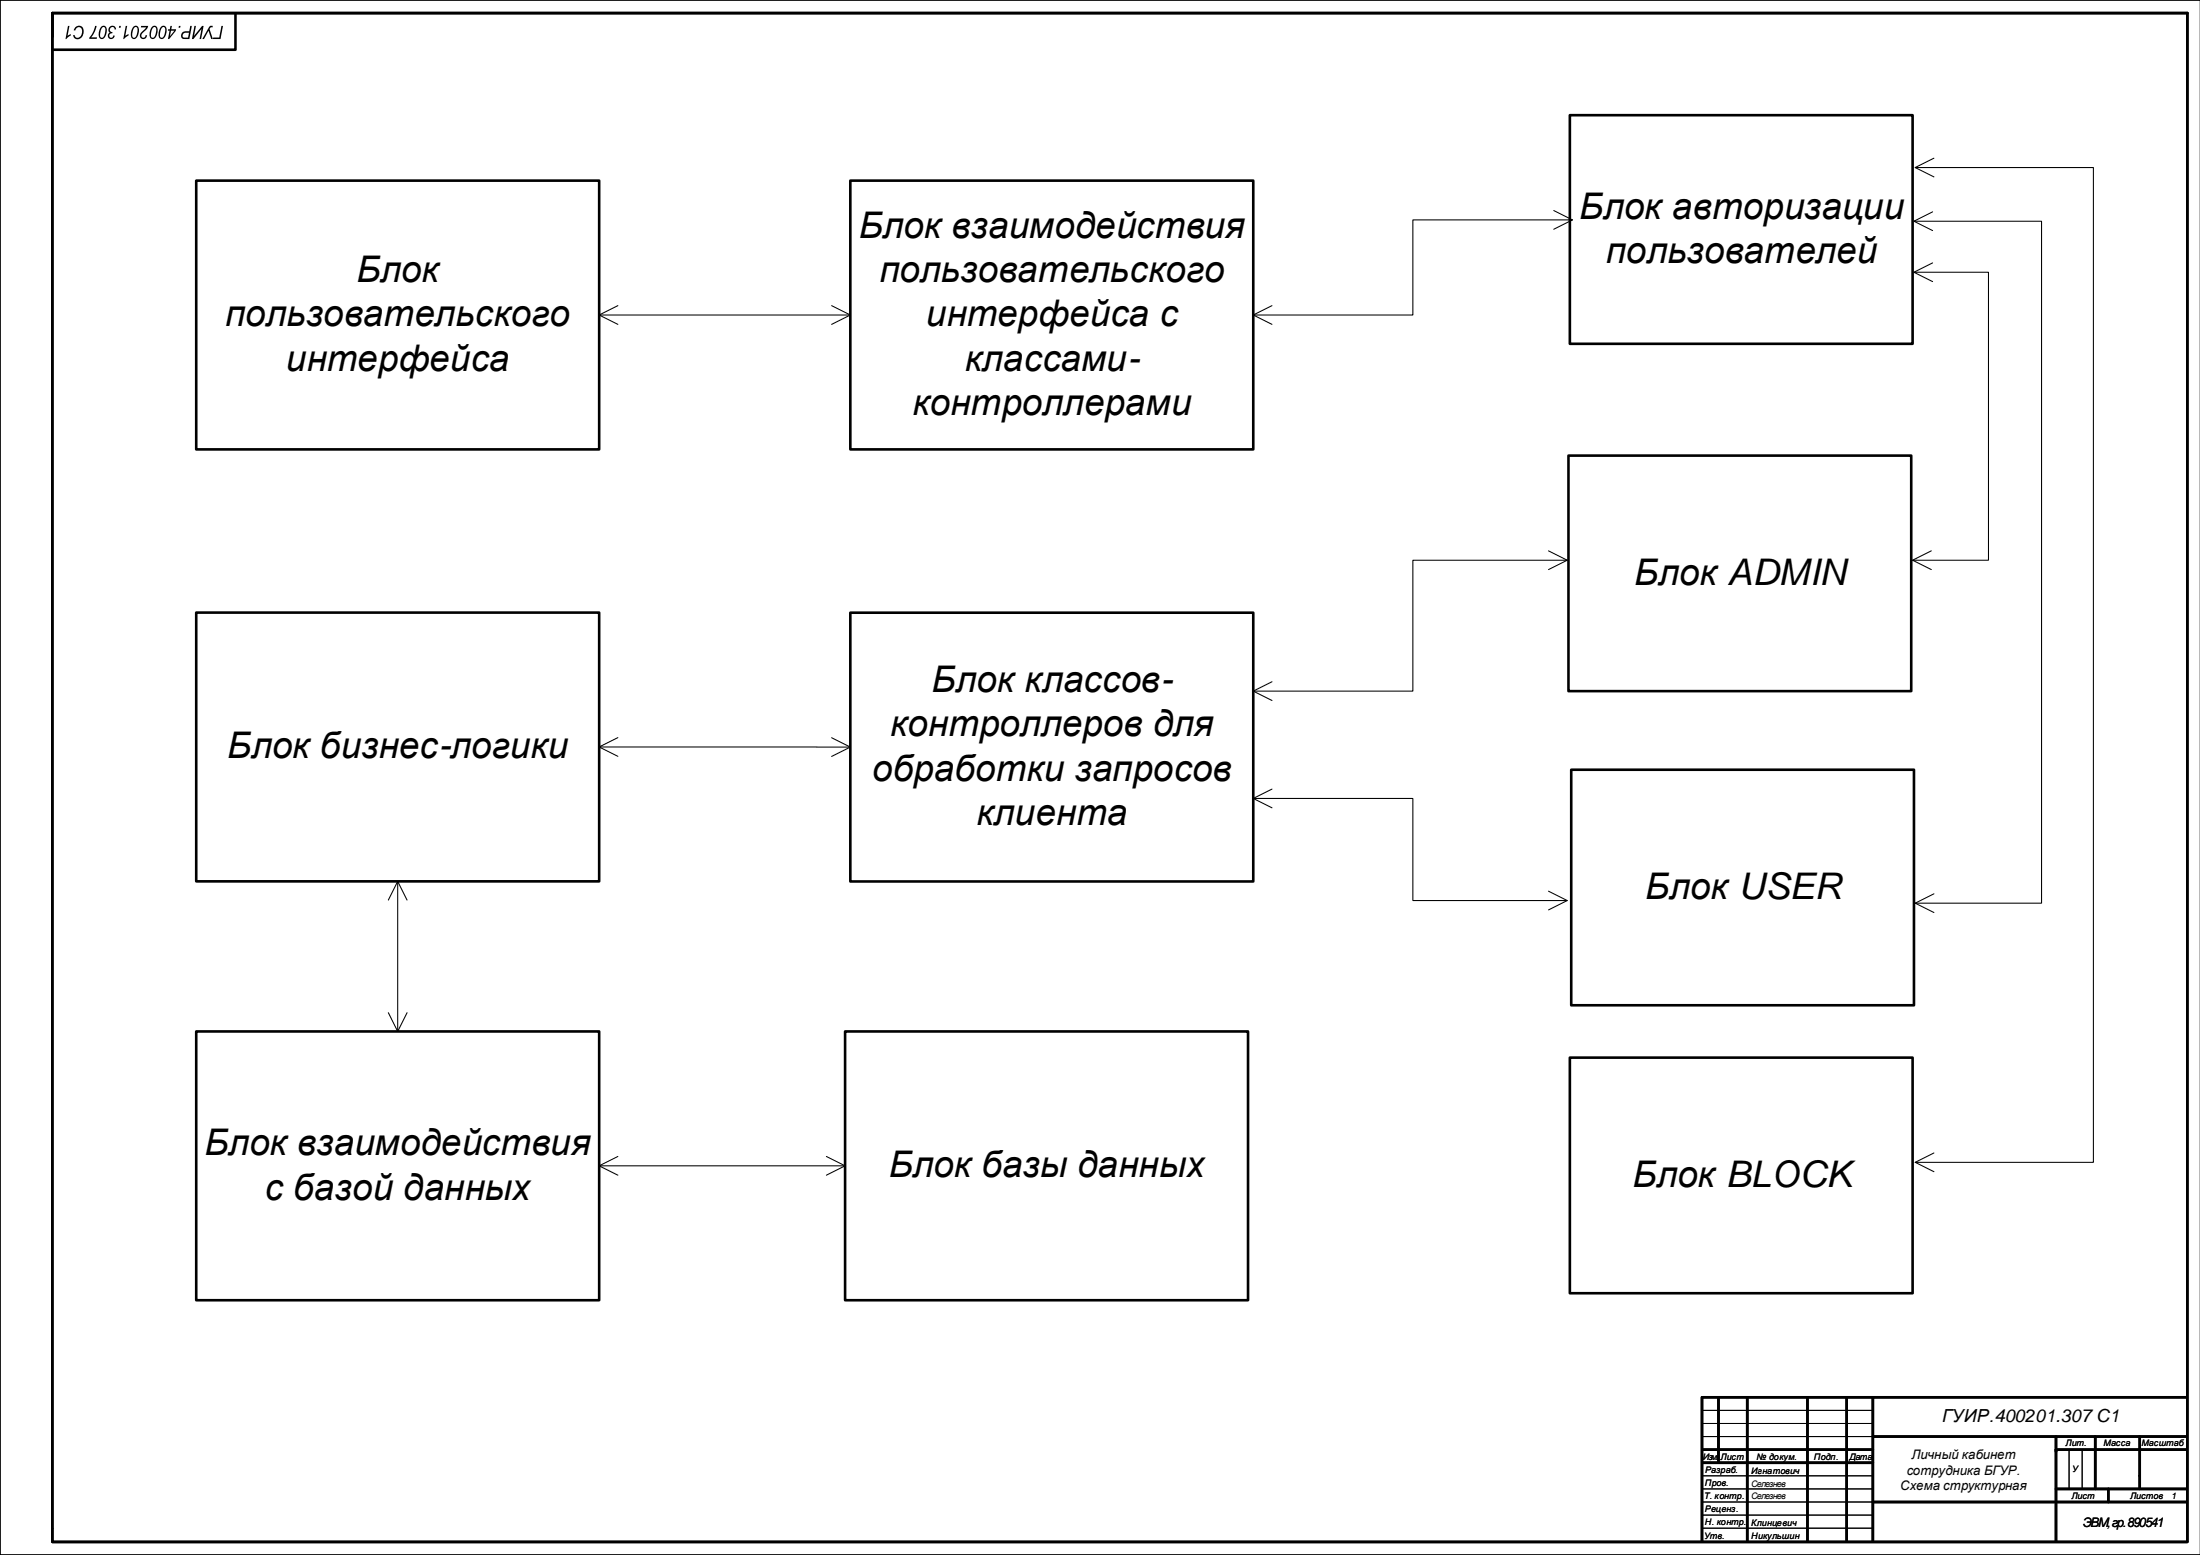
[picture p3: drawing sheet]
<svg xmlns="http://www.w3.org/2000/svg" width="841mm" height="594mm" viewBox="0 0 841 594" stroke-linecap="round" stroke-linejoin="round" font-family="sans-serif">
<path d="M840.9 0h-840.9v594h840.9M650.8 538.8h65M650.8 543.8h65M650.8 548.7h65M790.8 553.7v15.1M795.8 553.7v15.1M650.8 563.7h65M650.8 568.8h65M650.8 573.8h65M650.8 578.7h65M650.8 583.7h65" fill="none" stroke="#000" stroke-width=".38"/>
<g fill="none" stroke="#000" stroke-width="1">
<path d="M20 14v-9h816v583.8M20 5v578.7M90 5.4v13.6h-70M650.5 533.7v55.1M650.8 533.7h185M656.8 534.3v24.4M667.8 533.7v55.1M690.8 533.7v55.1M705.8 533.7v55.1M715.8 533.7v55.1M650.8 553.7h65M650.8 558.7h65"/>
<path d="M715.8 548.7h120M785.8 548.7v40.1M785.8 553.7h50M800.8 548.7v20.1M817.8 548.7v20.1M715.8 573.8h120M785.8 568.8h50M805.8 568.8v5M20 584v5h816"/>
</g>
<g fill="#000">
<path d="M28.7 10.5a1.91 1.91 0 0 1 2.5-.4 1.91 1.91 0 0 1 .8 2.4 2.14 2.14 0 0 1-1.4 2.3 2.14 2.14 0 0 1-2.5-.7l-.1-.7h.5a1.32 1.32 0 0 0 1.4 1.1 1.32 1.32 0 0 0 1.2-1.2 1.83 1.83 0 0 0-.9-2.9l-.9 .3-.5 1-.6-.1zM26 9.9h.5l-.7 3.8 1.3-.7-.1 .6-2 1.3z"/>
<path d="M45.6 9.9h.6l-.1 .7h-.7zM41.9 10.3a1.41 1.41 0 0 1 1.5-.4 1.41 1.41 0 0 1 1 1.3l-.6 .1a.91 .91 0 0 0-.9-.9 .91 .91 0 0 0-.9 1 .91 .91 0 0 0 1 .8l-.1 .5a.84 .84 0 0 0-1.2 .5 .84 .84 0 0 0 .6 1.1 .84 .84 0 0 0 1-.8l.6 .1a1.34 1.34 0 0 1-2.1 1.2 1.34 1.34 0 0 1 .1-2.3 1.39 1.39 0 0 1 0-2.2zM38.7 10.2a1.36 1.36 0 0 1 1.8-.1 1.36 1.36 0 0 1 .3 1.8 2.61 2.61 0 0 1-2.1 3 2.65 2.65 0 0 1-.6-3.7zM39 10.6l-.7 1.8a1.44 1.44 0 0 0 .6 2 3.1 3.1 0 0 0 .9-4.1zM36.3 9.9h.6l-.3 1.2-1.8 3.2h2.3l-.1 .5h-2.9l1.6-2.9z"/>
<path d="M65.1 9.9h.6l-.2 1.3h1.8l-.1 .6-2.5 3.1h-.5l.6-3.2h-.6l.1-.5h.6zM65.4 11.7l-.4 2.1 1.6-2.1zM61.6 10.2a1.36 1.36 0 0 1 1.8-.1 1.36 1.36 0 0 1 .3 1.8 2.61 2.61 0 0 1-2.2 3 2.65 2.65 0 0 1-.5-3.7zM61.9 10.6l-.7 1.8a1.44 1.44 0 0 0 .6 2 3.1 3.1 0 0 0 .9-4.1zM58.2 10.2a1.36 1.36 0 0 1 1.7-.1 1.36 1.36 0 0 1 .4 1.8 2.61 2.61 0 0 1-2.2 3 2.65 2.65 0 0 1-.6-3.7zM58.4 10.6l-.6 1.8a1.44 1.44 0 0 0 .6 2 3.1 3.1 0 0 0 .9-4.1zM53.9 9.9h2.7l-.5 1.1-1.5 1.6a.88 .88 0 0 0-.5 1.4 .88 .88 0 0 0 1.5-.3l.1-.3 .5 .1a1.43 1.43 0 0 1-2.2 1.2 1.43 1.43 0 0 1 .2-2.5l1.7-1.7h-2.1zM51 10.2a1.36 1.36 0 0 1 1.8-.1 1.36 1.36 0 0 1 .3 1.8 2.61 2.61 0 0 1-2.1 3 2.65 2.65 0 0 1-.6-3.7zM51.3 10.6l-.7 1.8a1.44 1.44 0 0 0 .6 2 3.1 3.1 0 0 0 .9-4.1zM48 9.9h.6l-.7 3.8 1.3-.7-.1 .6-2 1.3z"/>
<path d="M84.6 9.9h.6l-.9 5h-2.9l.1-.6h2.3zM80.2 10l1.1-.1-.1 .6h-.6l-.5 .6 1.3 3.8h-.7l-1-3.2-1.7 3.2h-.7zM74.3 9.9h.6l-.7 3.8 3-3.8h.6l-.9 5h-.6l.7-3.8-3.1 3.8h-.5zM69.7 12.4l.9-.4 1.7-.1 .4-2h.6l-.9 5h-1.9a1.4 1.4 0 0 1-1.3-1 1.4 1.4 0 0 1 .5-1.5zM70.1 12.9a.83 .83 0 0 0-.3 1 .83 .83 0 0 0 .9 .5h1.2l.3-1.9-1.6 .1zM68.4 9.9h.6l-.1 .7h-.7z"/>
</g>
<path d="M75 69h154v102.7h-154z" fill-rule="evenodd" fill="#fff"/>
<path d="M75 69h154v102.7h-154z" fill="none" stroke="#000" stroke-width="1"/>
<path d="M325 69h154v102.7h-154z" fill-rule="evenodd" fill="#fff"/>
<path d="M325 69h154v102.7h-154z" fill="none" stroke="#000" stroke-width="1"/>
<path d="M600 44h131v87.3h-131z" fill-rule="evenodd" fill="#fff"/>
<path d="M600 44h131v87.3h-131z" fill="none" stroke="#000" stroke-width="1"/>
<path d="M75 234h154v102.7h-154z" fill-rule="evenodd" fill="#fff"/>
<path d="M75 234h154v102.7h-154z" fill="none" stroke="#000" stroke-width="1"/>
<path d="M75 394h154v102.7h-154z" fill-rule="evenodd" fill="#fff"/>
<path d="M75 394h154v102.7h-154z" fill="none" stroke="#000" stroke-width="1"/>
<path d="M325 234h154v102.7h-154z" fill-rule="evenodd" fill="#fff"/>
<path d="M325 234h154v102.7h-154z" fill="none" stroke="#000" stroke-width="1"/>
<path d="M323 394h154v102.7h-154z" fill-rule="evenodd" fill="#fff"/>
<path d="M323 394h154v102.7h-154z" fill="none" stroke="#000" stroke-width="1"/>
<g fill="none" stroke="#000" stroke-width=".4">
<path d="M593.8 80.4l7.2 3.6-7.2 3.6M601 84h-61v36.3h-61M236.2 116.8l-7.2 3.5 7.2 3.6M317.8 116.8l7.2 3.5-7.2 3.6M486.2 116.8l-7.2 3.5 7.2 3.6M229 120.3h96M591.8 210.4l7.2 3.6-7.2 3.6M599 214h-59v50h-61M486.2 260.4l-7.2 3.6 7.2 3.6M229 285.3l96 .1M236.2 281.8l-7.2 3.5 7.2 3.6M317.8 281.8l7.2 3.6-7.2 3.6"/>
<path d="M152 336.7v57.3M148.4 343.8l3.6-7.1 3.6 7.1M148.4 386.8l3.6 7.2 3.6-7.2M229 445.3h94M236.2 441.8l-7.2 3.5 7.2 3.6M315.8 441.8l7.2 3.5-7.2 3.6"/>
</g>
<path d="M599.5 174h131v90h-131z" fill-rule="evenodd" fill="#fff"/>
<path d="M599.5 174h131v90h-131z" fill="none" stroke="#000" stroke-width="1"/>
<path d="M600.5 294h131v90h-131z" fill-rule="evenodd" fill="#fff"/>
<path d="M600.5 294h131v90h-131z" fill="none" stroke="#000" stroke-width="1"/>
<path d="M600 404h131v90h-131z" fill-rule="evenodd" fill="#fff"/>
<path d="M600 404h131v90h-131z" fill="none" stroke="#000" stroke-width="1"/>
<path d="M732 64h68.1v380h-68.1M739.2 60.4l-7.2 3.6 7.2 3.6M731.5 84.5h48.8v260.5h-48.3M738.7 80.9l-7.2 3.6 7.2 3.6M731.5 104h28.5v110h-29M738.7 100.4l-7.2 3.6 7.2 3.6M738.2 210.4l-7.2 3.6 7.2 3.6M479 305h61v39h59M486.2 301.4l-7.2 3.6 7.2 3.6M591.8 340.4l7.2 3.6-7.2 3.6M739.2 341.4l-7.2 3.6 7.2 3.6M739.2 440.4l-7.2 3.6 7.2 3.6" fill="none" stroke="#000" stroke-width=".4"/>
<g font-size="14">
<text x="603.6" y="83.5">Блок авторизации</text>
<text x="328.2" y="90.7">Блок взаимодействия</text>
<text x="613.8" y="100.4">пользователей</text>
<text x="136.2" y="107.7">Блок</text>
<text x="336.1" y="107.7">пользовательского</text>
<text x="86" y="124.6">пользовательского</text>
<text x="353.9" y="124.6">интерфейса с</text>
<text x="109.3" y="141.6">интерфейса</text>
<text x="368.8" y="141.6">классами-</text>
<text x="348.8" y="158.5">контроллерами</text>
<text x="624.6" y="223.4">Блок ADMIN</text>
<text x="356.1" y="264.3">Блок классов-</text>
<text x="340.2" y="281.3">контроллеров для</text>
<text x="86.8" y="289.7">Блок бизнес-логики</text>
<text x="333.3" y="298.2">обработки запросов</text>
<text x="373.3" y="315.2">клиента</text>
<text x="628.8" y="343.4">Блок USER</text>
<text x="78.1" y="441.3">Блок взаимодействия</text>
<text x="339.7" y="449.8">Блок базы данных</text>
<text x="624" y="453.4">Блок BLOCK</text>
<text x="101.3" y="458.2">с базой данных</text>
</g>
<text font-size="6.9" x="742.3" y="543.3">ГУИР.400201.307 C1</text>
<g font-size="5">
<text x="730.6" y="557.3">Личный кабинет</text>
<text x="728.8" y="563.3">сотрудника БГУР.</text>
<text x="726.3" y="569.3">Схема структурная</text>
<text x="796.1" y="583.3">ЭВМ, гр. 890541</text>
</g>
<g font-size="3.4">
<text x="650.9" y="557.6">Изм.</text>
<text x="657.6" y="557.7">Лист</text>
<text x="671.4" y="557.6">№ докум.</text>
<text x="693.3" y="557.7">Подп.</text>
<text x="706.8" y="557.6">Дата</text>
<text x="789.4" y="552.5">Лит.</text>
<text x="804" y="552.5">Масса</text>
<text x="818.4" y="552.5">Масштаб</text>
<text x="651.7" y="562.7">Разраб.</text>
<text x="669.4" y="563.1">Игнатович</text>
<text x="792" y="562.3">У</text>
<text x="651.6" y="567.7">Пров.</text>
<text x="669.4" y="567.8">Селезнев</text>
<text x="651.3" y="572.8">Т. контр.</text>
<text x="669.4" y="572.8">Селезнев</text>
<text x="791.7" y="572.5">Лист</text>
<text x="814.1" y="572.5">Листов</text>
<text x="829.8" y="572.6">1</text>
<text x="651.6" y="577.7">Реценз.</text>
<text x="651.4" y="587.8">Утв.</text>
<text x="651.6" y="582.7">Н. контр.</text>
<text x="669.4" y="582.8">Клинцевич</text>
<text x="669.4" y="587.8">Никульшин</text>
</g>
</svg>
